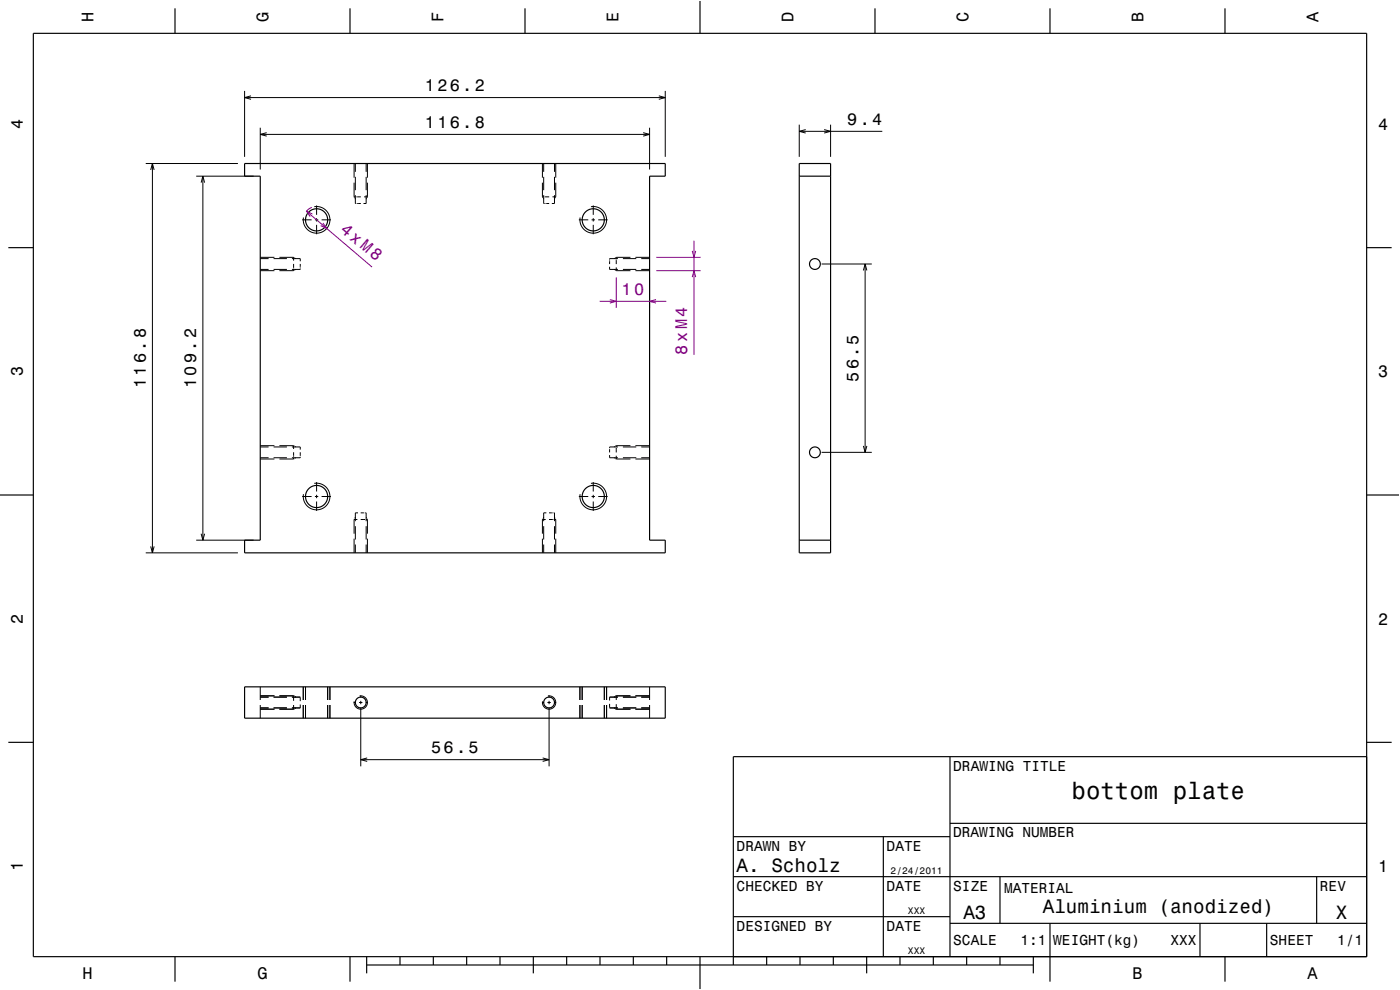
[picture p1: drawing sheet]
<svg xmlns="http://www.w3.org/2000/svg" width="420mm" height="297mm" viewBox="0 0 420 297" stroke-linecap="round" stroke-linejoin="round" font-family="sans-serif">
<g fill="none" stroke="#000" stroke-width=".3">
<path d="M73.4 27.3v19.8M73.4 29.3h126.2M75.3 28.8l-1.9 .5 1.9 .5M78.1 38.3v12.6M80 39.8l-1.9 .5 1.9 .5M192.9 39.8l2 .5-2 .5M194.9 38.3v12.6M197.6 28.8l2 .5-2 .5M199.6 27.3v19.8M239.8 37.4v9.7M239.8 39.4h24.9M241.7 38.9l-1.9 .5 1.9 .5"/>
<path d="M247.2 38.9l2 .5-2 .5M249.2 37.4v9.7M43.7 49.1h27.7M45.2 51l.5-1.9 .5 1.9M45.7 49.1v116.8M58.9 52.9h17.2M60.3 54.8l.6-1.9 .5 1.9M60.9 52.9v109.2M78.1 40.3h116.8M106.2 59.1h.4M106.2 49.1v4.2M106.2 54.8v4.3"/>
<path d="M106.2 59.1l.2 .2M106.5 59.5l.1 .2M106.6 58.6v2.5h.3M106.6 49.1v2.5M106.6 53.1v4M106.9 59.1h1.4M109.2 59.1h1M109.8 58.6v2.5h-.8M109.8 49.1v2.5M109.8 53.1v4M110 59.5l-.2 .2M110.2 59.1l-.1 .2"/>
<path d="M110.2 49.1v4.2M110.2 54.8v4.3M162.7 59.1h.4M162.7 49.1v4.2M162.7 54.8v4.3M162.7 59.1l.2 .2M163 59.5l.1 .2M163.1 58.6v2.5h.3M163.1 49.1v2.5M163.1 53.1v4M163.4 59.1h1.4M165.7 59.1h1"/>
<path d="M166.3 58.6v2.5h-.8M166.3 49.1v2.5M166.3 53.1v4M166.5 59.5l-.2 .2M166.7 59.1l-.1 .2M166.7 49.1v4.2M166.7 54.8v4.3M78.1 77.6h2.5M78.1 77.2h4.2M82.1 77.6h4M83.8 77.2h4.3M87.6 77.6h2.5v.8"/>
<path d="M88.1 77.2v1M88.1 79.2v1.3M88.1 77.2l.2 .1M88.5 77.5l.2 .1M90.1 79.2v1.1M90.7 66h2.8M94.3 62a4 4 0 0 1 4.7 3.7 4 4 0 0 1-4.3 4.2 4 4 0 0 1-3.7-4.6M94.5 66h1M95 61.6v2.9M95 65.5v1M95 67.5v2.8M96.5 66h2.8"/>
<path d="M107.2 61.1h1M163.7 61.1h1.1M173.7 66h2.8M177.3 62a4 4 0 0 1 4.7 3.7 4 4 0 0 1-4.3 4.2 4 4 0 0 1-3.7-4.6M177.5 66h1M178 61.6v2.9M178 65.5v1M178 67.5v2.8M179.5 66h2.8M182.9 78.1v1.1M184.4 77.5l-.2 .1M184.9 77.2v.4"/>
<path d="M184.9 77.9v1.3M184.9 77.2h4.2M184.9 77.2l-.2 .1M185.4 77.6h-2.5v.3M186.9 77.6h4M190.6 77.2h4.3M192.4 77.6h2.5M246.5 79.2h15M259.5 79.2v56.5M78.1 80.8h2.5M78.1 81.2h4.2M82.1 80.8h4"/>
<path d="M83.8 81.2h4.3M88.1 80.9v.3M88.3 81.1l-.2 .1M88.7 80.8l-.2 .2M90.1 80.5v.3h-2.5M182.9 80v.8h2.5M184.2 80.8l.2 .2M184.7 81.1l.2 .1M184.9 80.2v1M184.9 81.2h4.2M186.9 80.8h4M190.6 81.2h4.3"/>
<path d="M192.4 80.8h2.5M259 81.1l.5-1.9 .6 1.9M78.1 137.3h2.5M78.1 134.1h2.5M78.1 133.7h4.2M78.1 137.7h4.2M82.1 137.3h4M82.1 134.1h4M83.8 133.7h4.3M83.8 137.7h4.3M87.6 134.1h2.5v.8M88.1 133.7v1"/>
<path d="M88.1 135.7v1.3M88.1 137.4v.3M88.1 133.7l.2 .1M88.3 137.6l-.2 .1M88.5 134l.2 .1M88.7 137.3l-.2 .1M90.1 135.7v1.1M90.1 137v.3h-2.5M182.9 134.6v1.1M182.9 136.5v.8h2.5M184.2 137.3l.2 .1M184.4 134l-.2 .1"/>
<path d="M184.7 137.6l.2 .1M184.9 133.7v.4M184.9 134.4v1.3M184.9 136.7v1M184.9 133.7h4.2M184.9 133.7l-.2 .1M184.9 137.7h4.2M185.4 134.1h-2.5v.3M186.9 137.3h4M186.9 134.1h4M190.6 133.7h4.3M190.6 137.7h4.3"/>
<path d="M192.4 137.3h2.5M192.4 134.1h2.5M246.5 135.7h15M259 133.8l.5 1.9 .6-1.9M90.7 149h2.8M94.3 145a4 4 0 0 1 4.7 3.7 4 4 0 0 1-4.3 4.2 4 4 0 0 1-3.7-4.6M94.5 149h1M95 144.6v2.9M95 148.5v1M95 150.5v2.8M96.5 149h2.8M106.2 155.9v4.2"/>
<path d="M106.2 155.9h1M106.4 155.6l-.2 .3M106.6 157.9v4M106.6 155.2l-.1 .2M107.4 153.9h-.8v2.5M108.2 155.9h1.3M108.2 153.9h1.1M109.6 153.9h.2v2.5M109.8 157.9v4M109.8 155.2l.2 .2M109.9 155.9h.3M110.1 155.6l.1 .3"/>
<path d="M110.2 155.9v4.2M162.7 155.9v4.2M162.7 155.9h1M162.9 155.6l-.2 .3M163.1 157.9v4M163.1 155.2l-.1 .2M163.9 153.9h-.8v2.5M164.7 155.9h1.3M164.7 153.9h1.1M166.1 153.9h.2v2.5M166.3 157.9v4M166.3 155.2l.2 .2"/>
<path d="M166.4 155.9h.3M166.6 155.6l.1 .3M166.7 155.9v4.2M173.7 149h2.8M177.3 145a4 4 0 0 1 4.7 3.7 4 4 0 0 1-4.3 4.2 4 4 0 0 1-3.7-4.6M177.5 149h1M178 144.6v2.9M178 148.5v1M178 150.5v2.8M179.5 149h2.8M43.7 165.9h27.7M45.2 163.9l.5 2 .5-2"/>
<path d="M58.9 162.1h17.2M60.3 160.1l.6 2 .5-2M106.2 161.6v4.3M106.6 163.4v2.5M109.8 163.4v2.5M110.2 161.6v4.3M162.7 161.6v4.3M163.1 163.4v2.5M166.3 163.4v2.5M166.7 161.6v4.3M78.1 206.1v3.9M78.1 211.5v4"/>
<path d="M78.1 209.1h2.5M78.1 212.4h2.5M78.1 208.8h4.2M78.1 212.8h4.2M82.1 209.1h4M82.1 212.4h4M83.8 208.8h4.3M83.8 212.8h4.3M87.6 209.1h2.5v1.2M88.1 208.8h.1M88.1 208.9v1.3M88.1 211.5v1.3"/>
<path d="M88.1 208.8l.2 .1M88.3 212.6l-.2 .2M88.5 209l.2 .1M88.7 212.4l-.2 .1M90.1 211.4v1h-2.5M91 206.1v3.9M91 211.5v4M91.7 206.1v3.9M91.7 211.5v4M98.3 206.1v3.9M98.3 211.5v4M99 206.1v3.9"/>
<path d="M99 211.5v4M106.1 210.8h.6M107.7 210.8h1M107.9 208.8a2 2 0 0 1 2.3 1.8 2 2 0 0 1-2.1 2.2 2 2 0 0 1-1.8-2.4M108.2 208.6v.7M108.2 210.3v1M108.2 212.3v17.6M109 209.3h.1M109.7 210.8h.6M162.6 210.8h.6M164.2 210.8h1M164.4 208.8a2 2 0 0 1 2.3 1.8 2 2 0 0 1-2.1 2.2 2 2 0 0 1-1.8-2.4"/>
<path d="M164.7 208.6v.7M164.7 210.3v1M164.7 212.3v17.6M165.5 209.3h.1M166.2 210.8h.6M174 206.1v3.9M174 211.5v4M174.7 206.1v3.9M174.7 211.5v4M181.3 206.1v3.9M181.3 211.5v4M182 206.1v3.9"/>
<path d="M182 211.5v4M182.9 211.2v1.2h2.5M184.2 212.4l.2 .1M184.4 209l-.2 .1M184.7 212.6l.2 .2M184.9 208.8v1.2M184.9 211.3v1.3M184.9 212.7v.1M184.9 208.8h4.2M184.9 208.8l-.2 .1M184.9 212.8h4.2M185.4 209.1h-2.5v1"/>
<path d="M186.9 209.1h4M186.9 212.4h4M190.6 208.8h4.3M190.6 212.8h4.3M192.4 209.1h2.5M192.4 212.4h2.5M194.9 206.1v3.9M194.9 211.5v4M108.2 227.9h56.5M110.2 227.4l-2 .5 2 .5M162.8 227.4l1.9 .5-1.9 .5"/>
</g>
<g fill="none" stroke="#800080" stroke-width=".3">
<path d="M91.9 63.4l19.7 16.7M93.5 62.2l-1.6 1.3M93.7 64.2l-1.8-.8 1.2 1.6M96.9 66.9l1.1 1.6-1.8-.8M196.9 77.2h13.3M207.7 75.3l.5 1.9 .5-1.9M208.2 72.2v34.3M179.9 90.4h20M182.9 89.9l2 .5-2 .5M184.9 83.2v9.2M194.9 83.2v9.2M196.8 89.9l-1.9 .5 1.9 .5"/>
<path d="M196.9 81.2h13.3M207.7 83.1l.5-1.9 .5 1.9"/>
</g>
<g fill="none" stroke="#000" stroke-width=".35">
<path d="M10 10h400v277h-400zM52.5 2.5v7.5M105 2.5v7.5M157.5 2.5v7.5M210 0v10M262.5 2.5v7.5M315 2.5v7.5M367.5 2.5v7.5M73.4 49.1h126.2v3.8h-4.7v109.2h4.7v3.8h-126.2v-3.8h4.7v-109.2h-4.7zM239.8 52.9h9.4M239.8 49.1h9.4v116.8h-9.4zM2.5 74.3h7.5"/>
<path d="M410 74.3h7.5M0 148.5h10M410 148.5h10M239.8 162.1h9.4M73.4 206.1h126.2v9.4h-126.2zM2.5 222.7h7.5M285 227v60M410 222.7h7.5M410 227h-190v62.5M220 251h65M265 251v36M285 247h125"/>
<path d="M220 275h65M220 263h190M285 277h125M300 263v14M315 277v17.5M360 277v10M380 277v10M395 263v14M52.5 287v7.5M105 287v7.5M110 289.5h200M110 287v5"/>
<path d="M120 287v2.5M130 287v2.5M140 287v2.5M150 287v2.5M160 287v5M170 287v2.5M180 287v2.5M190 287v2.5M200 287v2.5M210 287v10M230 287v2.5M240 287v2.5"/>
<path d="M250 287v2.5M260 287v5M270 287v2.5M280 287v2.5M290 287v2.5M300 287v2.5M310 287v5M367.5 287v7.5"/>
<circle cx="95" cy="66" r="3.3"/>
<circle cx="178" cy="66" r="3.3"/>
<circle cx="244.5" cy="79.2" r="1.62"/>
<circle cx="244.5" cy="135.7" r="1.62"/>
<circle cx="95" cy="149" r="3.3"/>
<circle cx="178" cy="149" r="3.3"/>
<circle cx="108.2" cy="210.8" r="1.62"/>
<circle cx="164.7" cy="210.8" r="1.62"/>
</g>
<path d="M0 0h420v297h-420" fill="none" stroke="#fff" stroke-width=".3"/>
<text font-size="7.2" x="321.5" y="239.6">bottom plate</text>
<g font-size="5.8">
<text x="221" y="261.6">A. Scholz</text>
<text x="289" y="275.6">A3</text>
<text x="312.8" y="274">Aluminium (anodized)</text>
<text x="400.8" y="275.6">X</text>
</g>
<g font-size="5">
<text x="28.1" y="6.5" transform="rotate(-90 28.1 6.5)">H</text>
<text x="80.6" y="6.5" transform="rotate(-90 80.6 6.5)">G</text>
<text x="133.1" y="6.5" transform="rotate(-90 133.1 6.5)">F</text>
<text x="185.6" y="6.5" transform="rotate(-90 185.6 6.5)">E</text>
<text x="238.1" y="6.5" transform="rotate(-90 238.1 6.5)">D</text>
<text x="290.6" y="6.5" transform="rotate(-90 290.6 6.5)">C</text>
<text x="343.1" y="6.5" transform="rotate(-90 343.1 6.5)">B</text>
<text x="395.6" y="6.5" transform="rotate(-90 395.6 6.5)">A</text>
<text x="127.5" y="27.3">126.2</text>
<text x="6.8" y="38.7" transform="rotate(-90 6.8 38.7)">4</text>
<text x="127.5" y="38.3">116.8</text>
<text x="254.2" y="37.4">9.4</text>
<text x="413.5" y="39">4</text>
<text x="6.8" y="112.9" transform="rotate(-90 6.8 112.9)">3</text>
<text x="413.5" y="113.2">3</text>
<text x="43.7" y="116.4" transform="rotate(-90 43.7 116.4)">116.8</text>
<text x="58.9" y="116.4" transform="rotate(-90 58.9 116.4)">109.2</text>
<text x="257.5" y="114.6" transform="rotate(-90 257.5 114.6)">56.5</text>
<text x="6.8" y="187.1" transform="rotate(-90 6.8 187.1)">2</text>
<text x="413.5" y="187.4">2</text>
<text x="129.4" y="225.9">56.5</text>
<text x="6.8" y="261.3" transform="rotate(-90 6.8 261.3)">1</text>
<text x="413.5" y="261.6">1</text>
<text x="24.7" y="293.8">H</text>
<text x="77.2" y="293.8">G</text>
<text x="339.7" y="293.8">B</text>
<text x="392.2" y="293.8">A</text>
</g>
<g font-size="5" fill="#800080">
<text x="101.8" y="69.2" transform="rotate(41 101.8 69.2)">4x M8</text>
<text x="186.5" y="88.4">10</text>
<text x="206.2" y="106.5" transform="rotate(-90 206.2 106.5)">8x M4</text>
</g>
<g font-size="4.3">
<text x="286" y="231.2">DRAWING TITLE</text>
<text x="285.9" y="251.2">DRAWING NUMBER</text>
<text x="221" y="255.2">DRAWN BY</text>
<text x="266" y="255.2">DATE</text>
<text x="221" y="267.2">CHECKED BY</text>
<text x="266" y="267.2">DATE</text>
<text x="286" y="267.2">SIZE</text>
<text x="301.2" y="268">MATERIAL</text>
<text x="396" y="267.2">REV</text>
<text x="221" y="279.2">DESIGNED BY</text>
<text x="266" y="279.2">DATE</text>
<text x="286" y="283.6">SCALE</text>
<text x="306.2" y="283.6">1:1</text>
<text x="316" y="283.6">WEIGHT(kg)</text>
<text x="351.2" y="283.6">XXX</text>
<text x="381" y="283.6">SHEET</text>
<text x="401.2" y="283.6">1/1</text>
</g>
<g font-size="2.9">
<text x="267.2" y="262.3">2/24/2011</text>
<text x="272.4" y="274.3">XXX</text>
<text x="272.4" y="286.3">XXX</text>
</g>
</svg>
